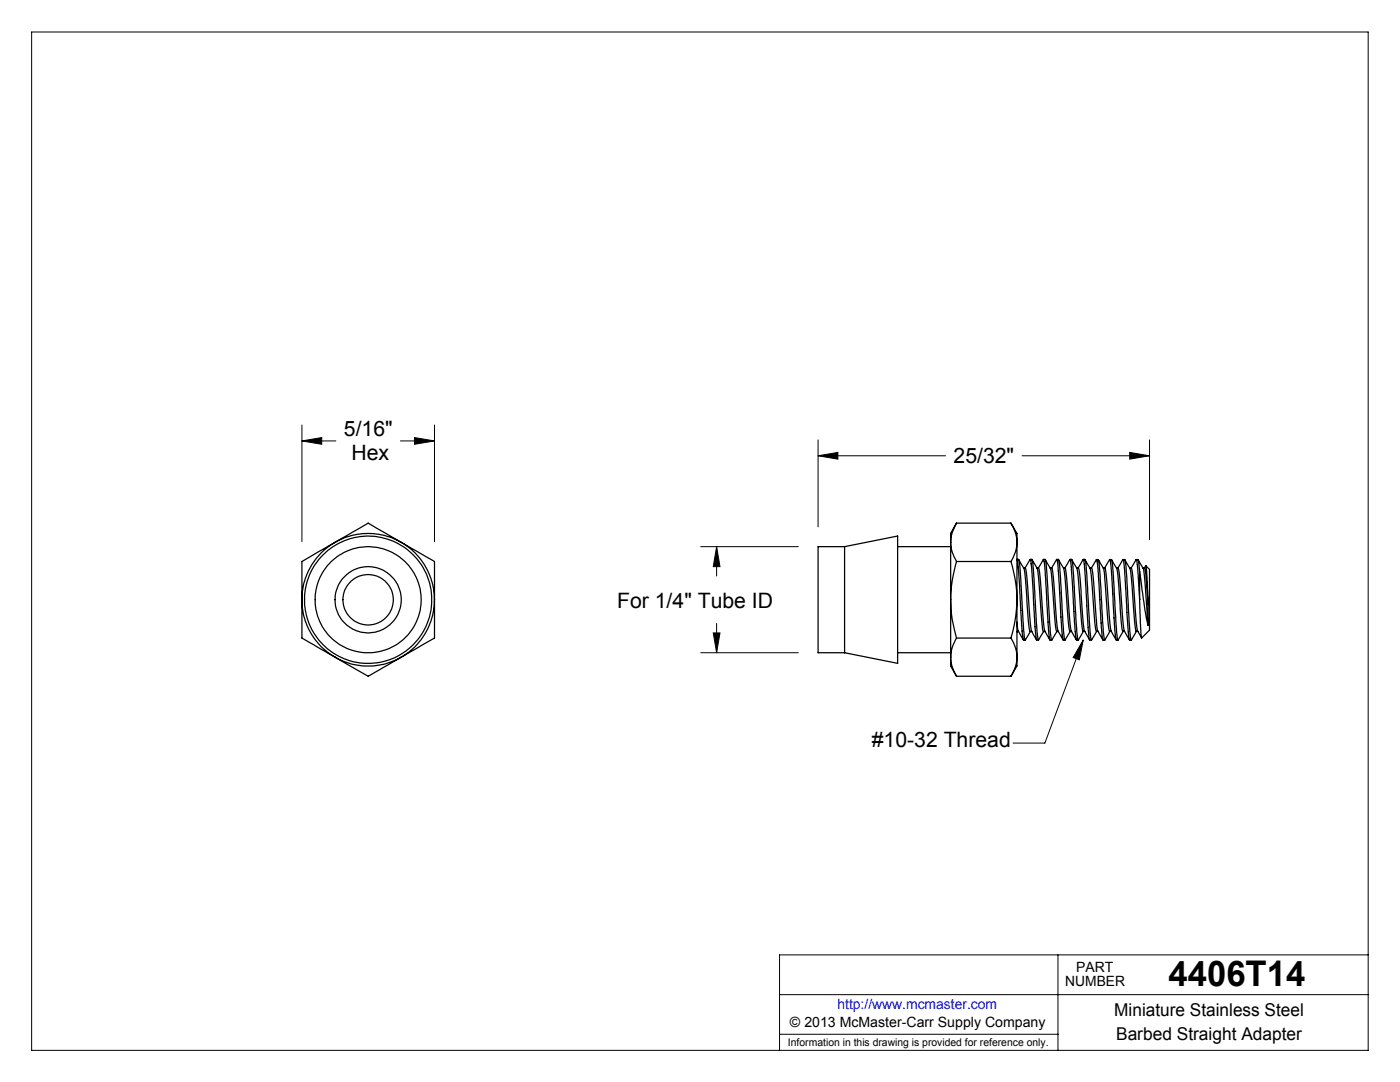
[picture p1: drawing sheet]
<svg xmlns="http://www.w3.org/2000/svg" width="279mm" height="216mm" viewBox="0 0 279 216" stroke-linecap="round" stroke-linejoin="round" font-family="sans-serif">
<g fill="none" stroke="#000" stroke-width=".2">
<path d="M6.3 6.4h266.7v203.2h-266.7zM60.3 88l3.9-.7v1.4zM60.3 84.8v23.3M60.3 88h6.7M79.9 88h6.8M82.7 87.3l4 .7-4 .7zM86.7 84.8v23.3M163.3 90.9l3.9-.6v1.3zM163.3 87.8v17.3M163.3 90.9h25.4M204 90.9h25.4M225.5 90.3l3.9 .6-3.9 .7z"/>
<path d="M229.4 87.8v19.9M139.8 109.1h19.5M143 109.1l.7 4h-1.4zM143 109.1v5.8M139.8 130.2h19.5M142.3 126.3h1.4l-.7 3.9zM143 124.4v5.8M216.2 127.7l-7.7 20.6h-6.3M216.2 127.7l-.8 4-1.2-.5zM155.6 198.5h117.4M211.1 190.5v19.1M273 190.5h-117.4v19.1"/>
<path d="M155.6 206.4h55.5"/>
</g>
<g fill="#000">
<path d="M216.2 127.7l-.8 4-1.2-.5z"/>
<path d="M82.7 87.3l4 .7-4 .7zM60.3 88l3.9-.7v1.4zM143 109.1l.7 4h-1.4zM142.3 126.3h1.4l-.7 3.9zM163.3 90.9l3.9-.6v1.3zM225.5 90.3l3.9 .6-3.9 .7z"/>
</g>
<g fill="none" stroke="#000" stroke-width=".25">
<path d="M60.3 119.7a13.2 13.2 0 0 0 6.6 11.4M60.3 119.7v7.6l6.6 3.8M66.9 108.2a13.1 13.1 0 0 1 13.2 0M66.9 108.2a13.2 13.2 0 0 0-6.6 11.5M66.9 108.2l6.6-3.8 6.6 3.8M66.9 108.2l-6.6 3.8v7.7M80.1 108.2l6.6 3.8v7.7M80.1 108.2a13.3 13.3 0 0 1 6.6 11.5M86.7 119.7v7.6l-6.6 3.8M86.7 119.7a13.3 13.3 0 0 1-6.6 11.4M168.6 109.1v21.1M168.6 109.1l10.5-2.1v25.4l-10.5-2.2"/>
<path d="M168.6 109.1h-5.3v21.1h5.3M179.1 109.1h10.6M189.7 108.2a7.4 7.4 0 0 0 1.2 3.8M189.7 119.7a26.4 26.4 0 0 0 1.2 7.6M189.7 119.7v11.4M189.7 108.2v11.5M190.9 104.4a7.6 7.6 0 0 0-1.2 3.8M190.9 112a28.5 28.5 0 0 0-1.2 7.7M190.9 104.4l-1.2 2v1.8M190.9 104.4h10.9M190.9 112h10.9M201.8 112a26.8 26.8 0 0 1 1.2 7.7"/>
<path d="M201.8 104.4a7.6 7.6 0 0 1 1.2 3.8M201.8 104.4l1.2 2v1.8M203 119.7a27.5 27.5 0 0 1-1.2 7.6M203 119.7v11.4M203 108.2a7.3 7.3 0 0 1-1.2 3.8M203 108.2v11.5M203.3 111.7l1.1 2 .6 7.7a15.7 15.7 0 0 0 .6 4.6M204.3 113.3h.1a.94 .94 0 0 1 .5 1.2l.9 11.1 1.1 2.1M204.6 113.3l1-1.7a62.8 62.8 0 0 1 .7 9.9l.4 5.5a.54 .54 0 0 0 .6 .7M205.6 111.6h.4l.1 .9 .8 13.4 .3 1.8 1.1-1.7M206 111.7l1 1.7 .1 .6 .9 11.3 .2 .7M206.9 113.3l.4 .1 .2 1.1 .9 11.1 1.1 2.1"/>
<path d="M207.2 113.3l1-1.7 .4 2.5 .7 12.2 .2 1.4h.4M208.2 111.6l.4 .1 .2 1.4 .9 13.9a.5 .5 0 0 0 .2 .7l1-1.7M208.6 111.7l1 1.7 .2 .6 .8 10.2 .3 1.8M209.6 113.3h.3l.1 .2 .1 1 1 11.1 1.1 2.1M209.9 113.3l1-1.7 .3 1.6 .8 13.5 .2 1h.3M210.9 111.6h.3M211.2 111.7v-.1a93.5 93.5 0 0 1 .9 12.2l.3 3.2a.49 .49 0 0 0 .2 .7l1-1.7M211.2 111.7l1.1 1.7 .1 .7 .8 10.1 .3 1.8M212.2 113.3l.4 .1 .2 .9 .9 11.3 1.1 2.1M213.5 111.6h.4l.1 .2 .1 1.3 .9 13.9a.5 .5 0 0 0 .2 .7l1-1.7M213.5 111.7l-1 1.6M213.5 111.7l.3 1.5 .6 10.8 .4 3.7"/>
<path d="M213.5 111.7h.1M213.9 111.7l1.1 2 .6 7.5a19.2 19.2 0 0 0 .6 4.8h.3M214.9 113.3h.3a66.6 66.6 0 0 1 .9 9.8l.3 2.7 1.1 1.9M215.2 113.3l1-1.6 .3 2.5 .8 12.8 .2 .7h.3M216.2 111.6h.3M216.5 111.7l.3 1.5 .7 12.6 .3 1.9 1.1-1.7M216.5 111.7l1.1 2 .7 7.5a17.4 17.4 0 0 0 .5 4.8h.3M217.5 113.3a.53 .53 0 0 1 .6 .8l.8 11.2 .2 .6 1 1.8M217.8 113.3l1-1.6a24.8 24.8 0 0 1 .6 6.2l.5 8.8 .2 1h.4M218.8 111.7h.3a61.1 61.1 0 0 1 .8 9.6l.3 4.6 .3 1.8 1-1.7M219.2 111.7l1.1 2 .6 7.7a16.5 16.5 0 0 0 .6 4.6h.3M220.2 113.3l.3 .1 .2 1 1 11.1 1 2.2"/>
<path d="M220.5 113.3l.9-1.6a16.7 16.7 0 0 1 .6 5l.6 10.3 .1 .7h.4M221.5 111.7h.4l.2 1.4 .9 13.9a.5 .5 0 0 0 .2 .7l1-1.7M221.8 111.7l1.2 2.1 .6 7.6a15.6 15.6 0 0 0 .5 4.6h.3M222.8 113.3h.3M223.1 113.3l.3 1.8 .9 10.2 .1 .6 1 1.8M224.1 111.7l-1 1.6M224.1 111.7l.3 1.2 .7 13 .3 1.8M224.1 111.7h.3a91.7 91.7 0 0 1 .9 12.1l.3 3.2a.49 .49 0 0 0 .2 .7l1-1.7M224.5 111.7l1 1.7 .1 .6 .9 10.8 .2 1.1 .4 .1M225.5 113.3h.3M225.7 113.3l1-1.6a13.8 13.8 0 0 1 .5 4.5l.2 3.4M225.8 113.3l.3 1.9 .8 10.1 .1 .6 .8 1.4"/>
<path d="M226.8 111.7h.3l.1 .2 .2 2.1M227.1 111.7l1 1.7 .2 .6 .8 10.8M227.4 114v5.6M227.4 114l1.1 7.7 .6 3.1M228.1 113.3h.3M228.4 113.3l.3 2 .4 5.4M228.6 112.9l-.2 .4M228.7 112.9l.7 .7v12.1l-1.5 1.6-.2-1-.3-6.7M228.7 112.9l.2 2.4 .2 5.4M66.9 131.1a13.3 13.3 0 0 0 13.2 0M66.9 131.1l6.6 3.8 6.6-3.8M179.1 130.2h10.6"/>
<path d="M189.7 131.1a7.2 7.2 0 0 0 1.2 3.8M189.7 131.1v1.8l1.2 2M190.9 127.3a7.7 7.7 0 0 0-1.2 3.8M190.9 127.3h10.9M190.9 134.9h10.9M201.8 127.3a7.3 7.3 0 0 1 1.2 3.8M203 124.1l.2 1.7 1 1.9M203 126h.3M203 131.1a7.3 7.3 0 0 1-1.2 3.8M203 126h.1M203 131.1v1.8l-1.2 2M204.3 127.7h.1"/>
<path d="M204.3 127.7h.3M205.6 126h.3M205.6 126l-1 1.7-.3-2.4-.7-12.2-.3-1.4-.3-.1 .3 2.7 .7 11.6 .3 1.8M208.2 126h.4M210.9 126h.3M213.5 126h.4M214.8 127.7h.1M214.8 127.7h.4M225.4 127.7h.1M225.4 127.7h.4M229.1 120.7v4.1"/>
<circle cx="73.5" cy="119.7" r="6.6"/>
<circle cx="73.5" cy="119.7" r="5"/>
<circle cx="73.5" cy="119.7" r="12.7"/>
<circle cx="73.5" cy="119.7" r="10.6"/>
</g>
<text font-size="7.1" x="233.2" y="196.8">4406T14</text>
<g font-size="4.2">
<text x="68.6" y="87">5/16&quot;</text>
<text x="70.1" y="91.7">Hex</text>
<text x="190.3" y="92.3">25/32&quot;</text>
<text x="123.2" y="121.3">For 1/4&quot; Tube ID</text>
<text x="174" y="149">#10-32 Thread</text>
</g>
<g font-size="3.5">
<text x="222.4" y="202.8">Miniature Stainless Steel</text>
<text x="222.7" y="207.5">Barbed Straight Adapter</text>
</g>
<g font-size="2.8">
<text x="212.6" y="196.8">NUMBER</text>
<text x="214.8" y="194">PART</text>
<text x="157.7" y="205">© 2013 McMaster-Carr Supply Company</text>
</g>
<text font-size="2.8" fill="#00f" x="167.1" y="201.4">http://www.mcmaster.com</text>
<text font-size="2.1" x="157.3" y="208.6">Information in this drawing is provided for reference only.</text>
</svg>
